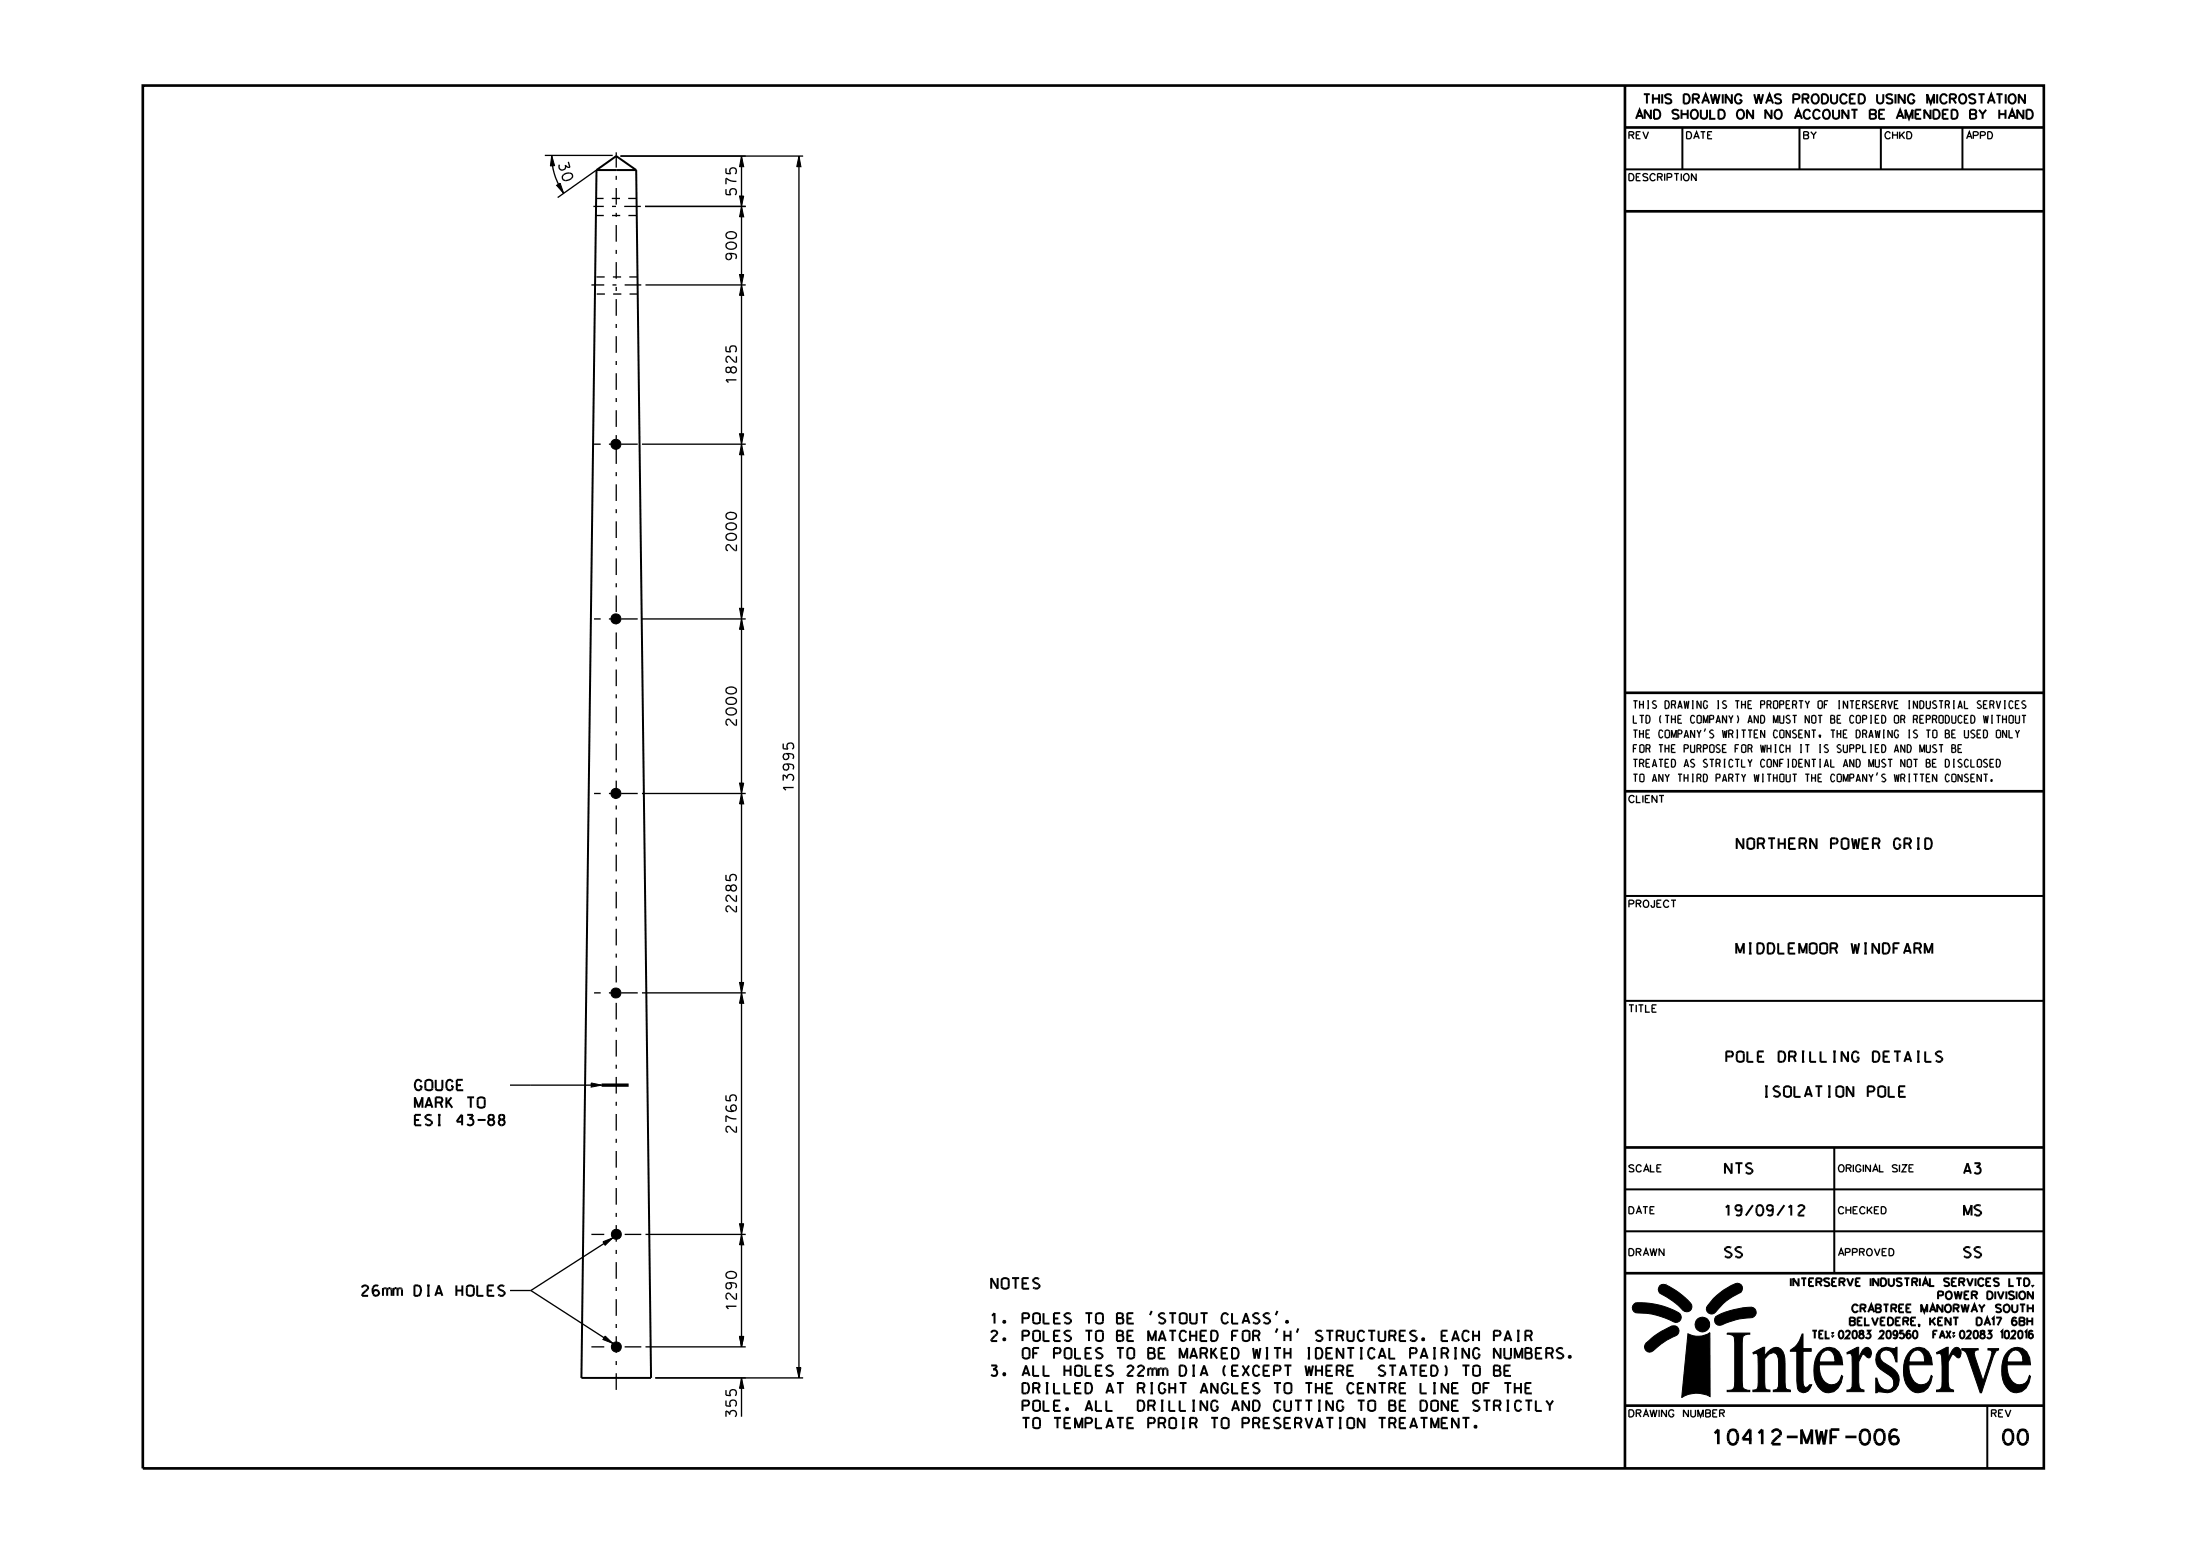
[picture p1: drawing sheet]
<svg xmlns="http://www.w3.org/2000/svg" width="420mm" height="297mm" viewBox="0 0 420 297" stroke-linecap="round" stroke-linejoin="round" font-family="sans-serif">
<g fill="none" stroke="#000" stroke-width=".38">
<path d="M113.9 32.5h7.6M113.9 32.5l3.7-2.7 3.9 2.7M113.9 32.5l-2.9 230.5h13.3l-2.8-230.5M310.2 32.3h80M321.2 24.3v8M343.5 24.3v8M359.1 24.3v8M374.6 24.3v8M310.2 171h80M310.2 191h80M350.2 219v24M310.2 235h80"/>
<path d="M310.2 227h80M219.9 250.2l-.4 .8M243.9 250.2l-.4 .8M243.9 253.6l-.4 .8M247.9 253.6l-.3 .8M368.5 251.5v1.5M369.5 251.5l-1 1M211.2 267.3v2h1.2M379.4 268.3v12"/>
</g>
<g fill="none" stroke="#000" stroke-width=".25">
<path d="M104 29.7h13M105.3 29.7a12.6 12.6 0 0 0 2.3 7.2M113.9 32.5l-7.4 5.2M118.4 29.8h34.9M123.1 39.4h19.3M141.6 29.8v227.3M152.5 29.8v233.2M123.2 54.4h19.2M122.6 84.8h19.8M122.6 118.1h19.8M325.6 139.1l-.2 .5M122.6 151.5h19.8"/>
<path d="M358.4 147.4l-.2 .6M122.6 189.5h19.8M311 191.8h.9M311.4 191.8v1.4M312.4 191.8v1.4M312.8 191.8h.9M313.3 191.8v1.4M314.2 191.8v1.4h.8M315.4 192.5h.5M316.2 191.8h-.8v1.4h.8M97.4 207.1h17.5M117 236.3l-15.7 10"/>
<path d="M123.2 235.6h19.2M97.4 246.3h3.9M101.3 246.3l15.7 10.1M123.2 257.1h19.2M125.1 263h28.2M141.6 263v7.4"/>
</g>
<path d="M122.3 39.4h-9M122.4 54.4h-9.5M121.8 84.8h-8.4M121.8 118.1h-8.4M121.8 151.5h-8.4M121.8 189.5h-8.4M122.4 235.6h-9.5M122.4 257.1h-9.5M117.6 265.3v-236.2" fill="none" stroke="#000" stroke-width=".25" stroke-dasharray="3.2 1.6 .8 1.6" stroke-linecap="butt"/>
<g fill="#000" stroke="#000" stroke-width=".19">
<path d="M105.3 29.7l.6 1.9-.8 .1zM106.3 35.4l.6-.4 .7 1.9zM141.6 29.8l.4 2h-.8zM141.2 37.4h.8l-.4 2zM152.5 29.8l.4 2h-.8zM141.6 54.4l.4 2h-.8zM141.6 39.4l.4 2h-.8zM141.2 52.4h.8l-.4 2zM141.6 84.8l.4 2h-.8zM141.2 82.8h.8l-.4 2zM141.2 116.1h.8l-.4 2zM141.6 118.1l.4 2h-.8z"/>
<path d="M141.6 151.5l.4 1.9h-.8zM141.2 149.5h.8l-.4 2zM141.6 189.5l.4 2h-.8zM141.2 187.5h.8l-.4 2zM112.9 206.7l2 .4-2 .4zM115.1 237l1.9-.7-1.5 1.4zM141.6 235.6l.4 2h-.8zM141.2 233.6h.8l-.4 2zM115.5 255l1.5 1.4-1.9-.7zM141.2 255.1h.8l-.4 2zM141.6 263l.4 2h-.8zM152.1 261h.8l-.4 2z"/>
<path d="M314.2 256.4a14.1 14.1 0 0 1 5.3-3.3 .99 .99 0 0 1 1 .7 .99 .99 0 0 1-.6 1.2 16.3 16.3 0 0 0-4.6 3 1 1 0 0 1-1.2-.4 1 1 0 0 1 .1-1.2z" fill-rule="evenodd"/>
<path d="M316.9 245.4a1.45 1.45 0 0 1 1.8 .2 13.6 13.6 0 0 1 4.3 3.5 1.01 1.01 0 0 1-.5 1.2 1.01 1.01 0 0 1-1.2-.2 14.9 14.9 0 0 0-4.5-3.3 1.03 1.03 0 0 1 .1-1.4z" fill-rule="evenodd"/>
<path d="M311.9 249l.3-.3a14.2 14.2 0 0 1 8.6 2.1 1 1 0 0 1-.1 1.3 1 1 0 0 1-1.2 .2 15.1 15.1 0 0 0-7.2-1.7 .99 .99 0 0 1-.4-1.6z" fill-rule="evenodd"/>
<path d="M322.2 254.6a4.1 4.1 0 0 0 4.2-.2l.1 12.2a5.5 5.5 0 0 0-5.4 .1z" fill-rule="evenodd"/>
<path d="M327.5 251.3a15.1 15.1 0 0 1 6.9-1.8 1.02 1.02 0 0 1 .9 1.1 1.02 1.02 0 0 1-1.1 .9 15.2 15.2 0 0 0-5.9 1.5 1.01 1.01 0 0 1-.9-.6 1.01 1.01 0 0 1 .1-1.1z" fill-rule="evenodd"/>
<path d="M329.7 254.5h4.4v.2a1.12 1.12 0 0 0-1.4 .8v9.3l.3 .4 1.1 .2v.2h-4.4v-.2a1.02 1.02 0 0 0 1.4-.9v-9.3l-.3-.3-1.1-.2z" fill-rule="evenodd"/>
<path d="M327.1 247.9l1.3-1.2 1.4-.9a2.59 2.59 0 0 1 2.3-.8 .98 .98 0 0 1 .6 .9 .98 .98 0 0 1-.7 .9 12.3 12.3 0 0 0-4.8 3.9 .98 .98 0 0 1-1.2-.2 .98 .98 0 0 1 0-1.3z" fill-rule="evenodd"/>
<path d="M334.6 258.2l2-1h.3v1.6a2.73 2.73 0 0 1 2.7-1.6 2.22 2.22 0 0 1 1.1 2.1l.2 5.6 .2 .3 .7 .1v.3h-3.3v-.3l.8-.1 .2-.5a18.9 18.9 0 0 0-.2-6l-.3-.4-.5-.1-.8 .3-.8 .9 .1 5.5 .2 .4h.7v.3h-3.3v-.3h.6l.3-.3 .2-1.2-.1-4.9-.1-.5-.3-.1-.5 .1z" fill-rule="evenodd"/>
<path d="M344 254.6h.2v2.8h1.6v.5h-1.6l.1 6.2 .3 .7h.2l.3-.1 .3-.4h.5a1.57 1.57 0 0 1-2.3 1.3l-.4-.6-.2-1.4v-5.7h-1.2v-.2a4.7 4.7 0 0 0 2.2-3.1z" fill-rule="evenodd"/>
<path d="M347.6 257.8a2.39 2.39 0 0 1 4 1.4l.2 1.3h-4.5a3.6 3.6 0 0 0 1.9 3.8 1.92 1.92 0 0 0 2.4-1.8l.2 .2a3.1 3.1 0 0 1-2.7 3.1 3.2 3.2 0 0 1-2.8-3.3 5.4 5.4 0 0 1 1.3-4.7zM347.8 258.3l-.3 .7-.2 1h3.1a2.1 2.1 0 0 0-1.1-2.2l-.4-.1-.5 .1z" fill-rule="evenodd"/>
<path d="M364.7 257.8a2.39 2.39 0 0 1 4 1.4l.2 1.3h-4.5a4.1 4.1 0 0 0 1.5 3.6 1.86 1.86 0 0 0 2.8-1.6l.2 .2a3 3 0 0 1-2.7 3.1 2.93 2.93 0 0 1-2.6-2.4 6 6 0 0 1 1.1-5.6zM365 258.3l-.4 .7-.2 1h3.1a2.02 2.02 0 0 0-1.1-2.2l-.3-.1-.6 .1z" fill-rule="evenodd"/>
<path d="M374.5 257.4h3.2v.3l-.6 .1-.2 .5 1.7 5.3 1.7-5.5-.3-.4h-.5v-.3h2.1v.3l-.6 .2-.4 .9-2.3 7h-.3l-2.6-7.6-.9-.5z" fill-rule="evenodd"/>
<path d="M383.5 257.8a2.39 2.39 0 0 1 4 1.4l.1 1.3h-4.4a3.6 3.6 0 0 0 1.9 3.8 1.92 1.92 0 0 0 2.3-1.8l.2 .2a3 3 0 0 1-2.6 3.1 2.93 2.93 0 0 1-2.6-2.4 6.5 6.5 0 0 1 .6-5.1zM383.7 258.3l-.4 .7-.1 1h3a2.19 2.19 0 0 0-1-2.2l-.4-.1-.6 .1z" fill-rule="evenodd"/>
<path d="M352.6 258.2l1.9-1h.3v2l.8-1.5 .4-.4a.89 .89 0 0 1 1 .1 .89 .89 0 0 1 .3 .9l-.2 .6-.4 .3-.9-.8-.3 .2-.7 1.4v3.8l.2 1 .3 .4 .6 .1v.3h-3.3v-.3l.7-.1 .3-.5v-.9v-4.9l-.2-.5-.3-.1-.5 .1z" fill-rule="evenodd"/>
<path d="M358.6 257.8l.7-.5 .8-.1 1.5 .2 .6-.2v2.8h-.3l-.3-1.1a1.38 1.38 0 0 0-1.3-1.2 1.38 1.38 0 0 0-1.4 1 1.78 1.78 0 0 0 1.2 1.7 3.8 3.8 0 0 1 2.5 3 2.5 2.5 0 0 1-3.7 2.3l-.3-.1-.5 .2v-2.8h.2a2.14 2.14 0 0 0 2.5 2.3 1.62 1.62 0 0 0-.1-2.8l-.9-.6a2.6 2.6 0 0 1-1.2-4.1z" fill-rule="evenodd"/>
<path d="M369.7 258.2l1.9-1h.3v2l.8-1.5 .4-.4a.88 .88 0 0 1 1 .1 .88 .88 0 0 1 .3 .9l-.2 .6-.4 .3-.9-.8-.3 .2-.7 1.4v3.8l.2 1 .3 .4 .6 .1v.3h-3.3v-.3l.8-.1 .2-.5 .1-.9-.1-4.9-.2-.5-.3-.1-.4 .1z" fill-rule="evenodd"/>
<circle cx="117.6" cy="84.8" r=".96"/>
<circle cx="117.6" cy="118.1" r=".96"/>
<circle cx="117.6" cy="151.4" r=".96"/>
<circle cx="117.6" cy="189.5" r=".96"/>
<circle cx="117.7" cy="235.6" r=".96"/>
<circle cx="117.7" cy="257.1" r=".96"/>
<circle cx="325" cy="252.8" r="1.39"/>
</g>
<path d="M121.5 37.9h-7.7M121.5 41.1h-7.7M121.7 52.9h-8.1M121.8 56.1h-8.2" fill="none" stroke="#000" stroke-width=".25" stroke-dasharray="1.6 1.6" stroke-linecap="butt"/>
<path d="M114.9 207.1h5.1" fill="none" stroke="#000" stroke-width=".63" stroke-linecap="butt"/>
<path d="M27.3 16.3h362.9v264h-362.9zM310.2 16.3v264M310.2 24.3h80M310.2 40.3h80M310.2 132.2h80M310.2 151h80M310.2 219h80M310.2 243h80M318.1 245.2h.1M318.5 246.1h.1M310.2 268.3h80" fill="none" stroke="#000" stroke-width=".51"/>
<g font-size="2.8">
<text x="327.1" y="275.7">10412-MWF-006</text>
<text x="382.5" y="275.7">00</text>
</g>
<g font-size="2">
<text x="106.6" y="31.5" transform="rotate(72 106.6 31.5)">3 0</text>
<text x="140.6" y="37.2" transform="rotate(-90 140.6 37.2)">575</text>
<text x="140.6" y="49.6" transform="rotate(-90 140.6 49.6)">900</text>
<text x="140.6" y="73.2" transform="rotate(-90 140.6 73.2)">1825</text>
<text x="140.6" y="105.1" transform="rotate(-90 140.6 105.1)">2000</text>
<text x="140.6" y="138.4" transform="rotate(-90 140.6 138.4)">2000</text>
<text x="151.5" y="151" transform="rotate(-90 151.5 151)">13995</text>
<text x="331.6" y="162">NORTHERN POWER GRID</text>
<text x="140.6" y="174.1" transform="rotate(-90 140.6 174.1)">2285</text>
<text x="331.5" y="182">MIDDLEMOOR WINDFARM</text>
<text x="329.6" y="202.7">POLE DRILLING DETAILS</text>
<text x="79.2" y="208.1">GOUGE</text>
<text x="336.6" y="209.4">ISOLATION POLE</text>
<text x="79.2" y="211.5">MARK TO</text>
<text x="79.2" y="214.8">ESI 43-88</text>
<text x="140.6" y="216.1" transform="rotate(-90 140.6 216.1)">2765</text>
<text x="329.3" y="224">NTS</text>
<text x="374.9" y="224">A3</text>
<text x="329.3" y="232">19/09/12</text>
<text x="374.9" y="232">MS</text>
<text x="189.2" y="246">NOTES</text>
<text x="329.3" y="240">SS</text>
<text x="374.9" y="240">SS</text>
<text x="69.1" y="247.3">26mm DIA HOLES</text>
<text x="140.6" y="250" transform="rotate(-90 140.6 250)">1290</text>
<text x="189.2" y="252.6">1. POLES TO BE ’STOUT CLASS’.</text>
<text x="189.2" y="256">2. POLES TO BE MATCHED FOR ’H’ STRUCTURES. EACH PAIR</text>
<text x="189.2" y="262.6">3. ALL HOLES 22mm DIA (EXCEPT WHERE</text>
<text x="191.9" y="259.3">OF POLES TO BE MARKED WITH IDENTICAL PAIRING NUMBERS.</text>
<text x="261.9" y="262.6">STATED) TO BE</text>
<text x="192" y="266">DRILLED AT RIGHT ANGLES TO THE CENTRE LINE OF THE</text>
<text x="192" y="269.3">POLE. ALL</text>
<text x="212" y="269.3">DRILLING AND CUTTING TO BE DONE STRICTLY</text>
<text x="140.6" y="270.4" transform="rotate(-90 140.6 270.4)">355</text>
<text x="191.8" y="272.6">TO TEMPLATE PROIR TO PRESERVATION TREATMENT.</text>
</g>
<g font-size="1.8">
<text x="312.3" y="22.7">AND SHOULD ON NO ACCOUNT BE AMENDED BY HAND</text>
<text x="313.8" y="19.7">THIS DRAWING WAS PRODUCED USING MICROSTATION</text>
</g>
<g font-size="1.5">
<text x="311.8" y="135.2">THIS DRAWING IS THE PROPERTY OF INTERSERVE INDUSTRIAL SERVICES</text>
<text x="311.8" y="140.8">THE COMPANY’S WRITTEN CONSENT, THE DRAWING IS TO BE USED ONLY</text>
<text x="311.8" y="143.6">FOR THE PURPOSE FOR WHICH IT IS SUPPLIED AND MUST BE</text>
<text x="311.8" y="138">LTD (THE COMPANY) AND MUST NOT BE COPIED OR REPRODUCED WITHOUT</text>
<text x="311.8" y="146.4">TREATED AS STRICTLY CONFIDENTIAL AND MUST NOT BE DISCLOSED</text>
<text x="311.8" y="149.2">TO ANY THIRD PARTY WITHOUT THE COMPANY’S WRITTEN CONSENT.</text>
<text x="341.9" y="245.5">INTERSERVE INDUSTRIAL SERVICES LTD.</text>
<text x="353.6" y="250.5">CRABTREE MANORWAY SOUTH</text>
<text x="370" y="248">POWER DIVISION</text>
<text x="346" y="255.5">TEL: 02083 209560</text>
<text x="353.1" y="253">BELVEDERE,</text>
<text x="367.5" y="255.5">FAX: 02083 102016</text>
<text x="369.1" y="253">KENT</text>
<text x="376.8" y="253">DA17 6BH</text>
</g>
<g font-size="1.4">
<text x="311" y="26.5">REV</text>
<text x="322" y="26.5">DATE</text>
<text x="344.4" y="26.5">BY</text>
<text x="359.9" y="26.5">CHKD</text>
<text x="375.4" y="26.5">APPD</text>
<text x="311" y="34.5">DESCRIPTION</text>
<text x="311" y="153.2">CLIENT</text>
<text x="311" y="173.2">PROJECT</text>
<text x="311" y="223.7">SCALE</text>
<text x="351" y="223.7">ORIGINAL SIZE</text>
<text x="311" y="231.7">DATE</text>
<text x="351" y="231.7">CHECKED</text>
<text x="311" y="239.7">DRAWN</text>
<text x="351" y="239.7">APPROVED</text>
<text x="311" y="270.4">DRAWING NUMBER</text>
<text x="380.2" y="270.4">REV</text>
</g>
</svg>
